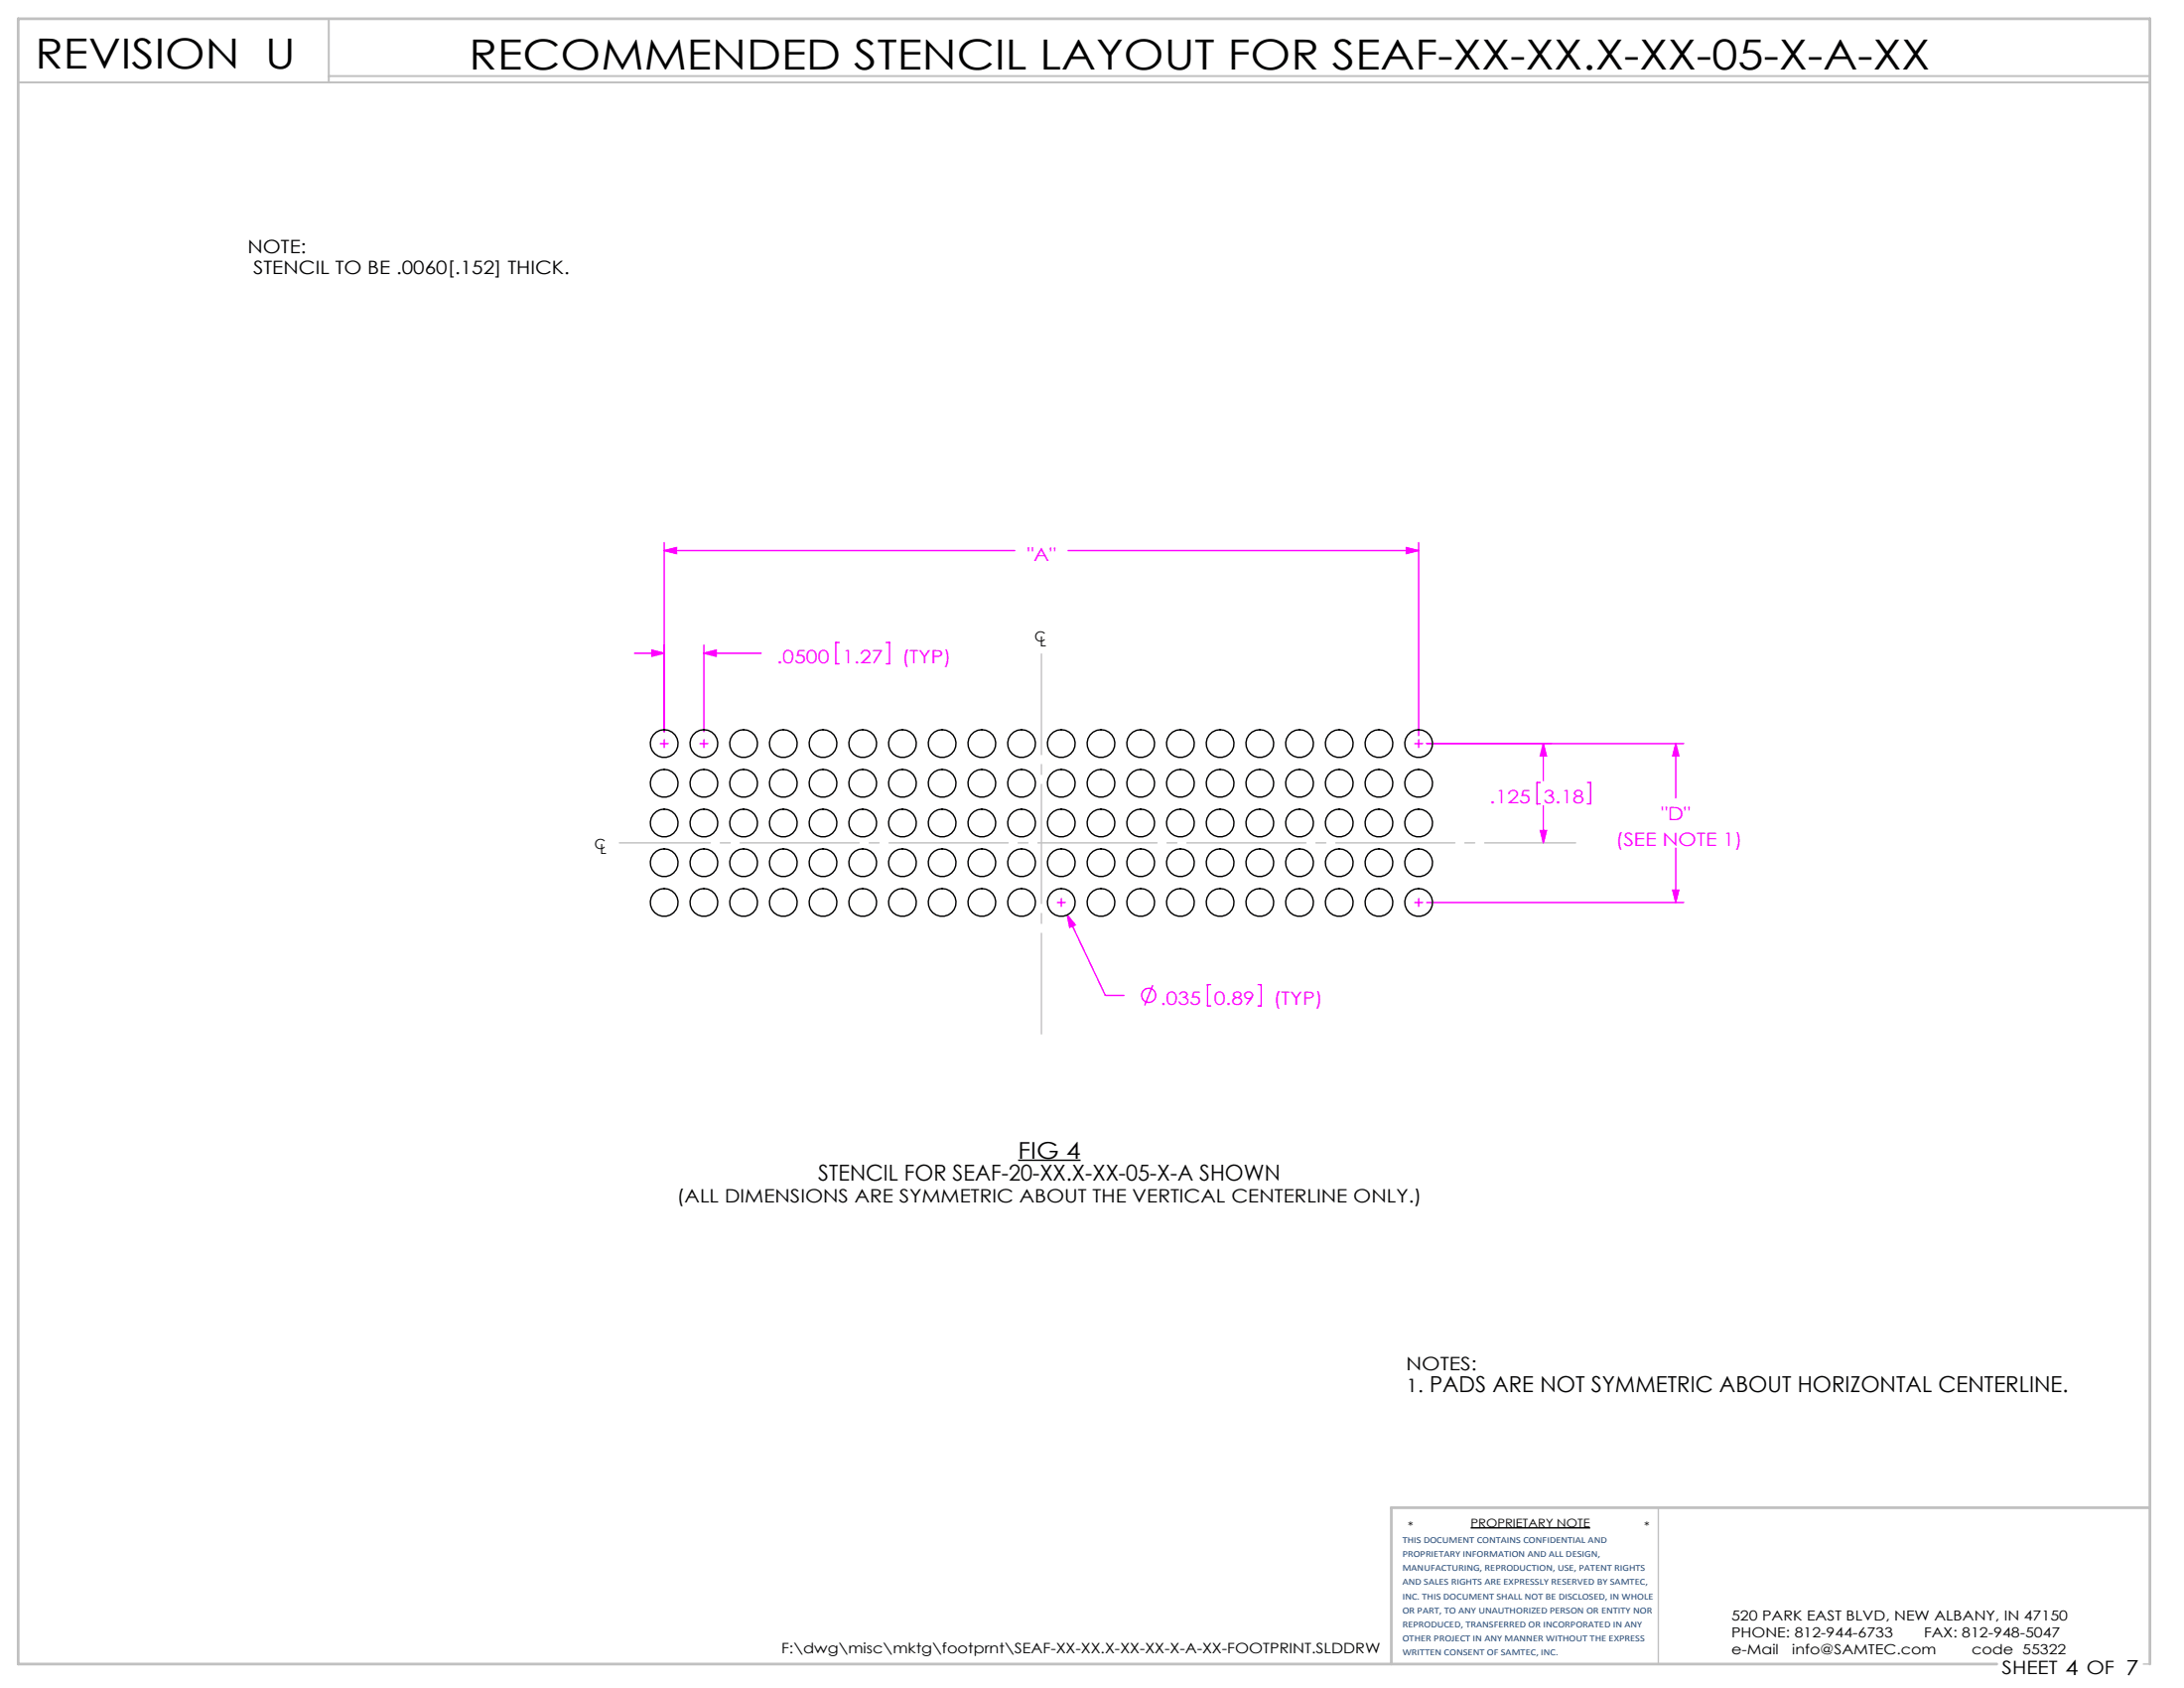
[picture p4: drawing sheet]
<svg xmlns="http://www.w3.org/2000/svg" width="279mm" height="216mm" viewBox="0 0 279 216" stroke-linecap="round" stroke-linejoin="round" font-family="sans-serif">
<path d="M130.3 148.4h7.9M188.1 195.4h15.3" fill="none" stroke="#000" stroke-width=".18"/>
<path d="M212.2 192.8v20M274.2 212.8h.8" fill="none" stroke="#c0c0c0" stroke-width=".18"/>
<path d="M2.3 10.5h272.7M42.1 2.4v8.1M42.1 9.7h232.9" fill="none" stroke="#c0c0c0" stroke-width=".25"/>
<path d="M275 192.8h-97v20M255.5 212.8h-253.2v-210.4h272.7v210.4" fill="none" stroke="#c0c0c0" stroke-width=".35"/>
<g fill="none" stroke="#f0f" stroke-width=".18">
<path d="M85 70.4l1.5-.4v.8zM85 69.4v24.2M85 70.4h44.8M136.6 70.4h44.9M179.9 70l1.6 .4-1.6 .4zM181.5 69.4v24.7M81.2 83.5h3.8M83.4 83.1l1.6 .4-1.6 .4zM84.5 95.1h1M85 94.6v1M89.5 95.1h1.1M90 83.5l1.6-.4v.8z"/>
<path d="M90 94.6v1M90 82.5v11.1M90 83.5h7.4M107.3 82.2h-.4v2.7h.4M113.4 82.2h.4v2.7h-.4M181 95.1h1M181.5 94.6v1M182.5 95.1h32.9M197.4 95.1v4.7M197.4 95.1l.4 1.6h-.7zM214.4 95.1l.4 1.6h-.8zM214.4 95.1v7"/>
<path d="M135.3 115.4h1M135.8 114.9v1M136.5 117l1.1 1.3-.7 .3zM136.5 117l4.9 10.3h2.4M181 115.4h1M181.5 114.9v1M182.5 115.4h32.9M197 100.1h-.4v2.7h.4M197.1 106.2h.7l-.4 1.6zM197.4 103.1v4.7M203.1 100.1h.4v2.7h-.4M214 113.9h.8l-.4 1.5z"/>
<path d="M214.4 108.5v6.9M147.5 126l-1.1 2.6M154.9 125.9h-.4v2.8h.4M160.9 125.9h.4v2.8h-.4"/>
<circle cx="147" cy="127.3" r=".9"/>
</g>
<path d="M79.2 107.8h122.4" fill="none" stroke="#c0c0c0" stroke-width=".18" stroke-dasharray="15.2 1.3 1.3 1.3" stroke-dashoffset="3.6"/>
<path d="M133.2 83.6v48.6" fill="none" stroke="#c0c0c0" stroke-width=".18" stroke-dasharray="15.2 1.3 1.3 1.3" stroke-dashoffset="2.4"/>
<g fill="#f0f">
<path d="M197.4 95.1l.4 1.6h-.7zM197.1 106.2h.7l-.4 1.6z"/>
<path d="M83.4 83.1l1.6 .4-1.6 .4zM90 83.5l1.6-.4v.8zM85 70.4l1.5-.4v.8zM179.9 70l1.6 .4-1.6 .4zM214.4 95.1l.4 1.6h-.8zM214 113.9h.8l-.4 1.5zM136.5 117l.4 1.6 .7-.3z"/>
</g>
<g fill="none" stroke="#000" stroke-width=".18">
<circle cx="85" cy="95.1" r="1.78"/>
<circle cx="90" cy="95.1" r="1.78"/>
<circle cx="95.1" cy="95.1" r="1.78"/>
<circle cx="100.2" cy="95.1" r="1.78"/>
<circle cx="105.3" cy="95.1" r="1.78"/>
<circle cx="110.4" cy="95.1" r="1.78"/>
<circle cx="115.4" cy="95.1" r="1.78"/>
<circle cx="120.5" cy="95.1" r="1.78"/>
<circle cx="125.6" cy="95.1" r="1.78"/>
<circle cx="130.7" cy="95.1" r="1.78"/>
<circle cx="135.8" cy="95.1" r="1.78"/>
<circle cx="140.8" cy="95.1" r="1.78"/>
<circle cx="145.9" cy="95.1" r="1.78"/>
<circle cx="151" cy="95.1" r="1.78"/>
<circle cx="156.1" cy="95.1" r="1.78"/>
<circle cx="161.2" cy="95.1" r="1.78"/>
<circle cx="166.2" cy="95.1" r="1.78"/>
<circle cx="171.3" cy="95.1" r="1.78"/>
<circle cx="176.4" cy="95.1" r="1.78"/>
<circle cx="181.5" cy="95.1" r="1.78"/>
<circle cx="85" cy="100.2" r="1.78"/>
<circle cx="85" cy="105.3" r="1.78"/>
<circle cx="85" cy="115.4" r="1.78"/>
<circle cx="85" cy="110.3" r="1.78"/>
<circle cx="90" cy="115.4" r="1.78"/>
<circle cx="90" cy="105.3" r="1.78"/>
<circle cx="90" cy="100.2" r="1.78"/>
<circle cx="90" cy="110.3" r="1.78"/>
<circle cx="95.1" cy="115.4" r="1.78"/>
<circle cx="95.1" cy="105.3" r="1.78"/>
<circle cx="95.1" cy="110.3" r="1.78"/>
<circle cx="95.1" cy="100.2" r="1.78"/>
<circle cx="100.2" cy="100.2" r="1.78"/>
<circle cx="100.2" cy="110.3" r="1.78"/>
<circle cx="100.2" cy="115.4" r="1.78"/>
<circle cx="100.2" cy="105.3" r="1.78"/>
<circle cx="105.3" cy="115.4" r="1.78"/>
<circle cx="105.3" cy="105.3" r="1.78"/>
<circle cx="105.3" cy="100.2" r="1.78"/>
<circle cx="105.3" cy="110.3" r="1.78"/>
<circle cx="110.4" cy="100.2" r="1.78"/>
<circle cx="110.4" cy="110.3" r="1.78"/>
<circle cx="110.4" cy="105.3" r="1.78"/>
<circle cx="110.4" cy="115.4" r="1.78"/>
<circle cx="115.4" cy="115.4" r="1.78"/>
<circle cx="115.4" cy="105.3" r="1.78"/>
<circle cx="115.4" cy="100.2" r="1.78"/>
<circle cx="115.4" cy="110.3" r="1.78"/>
<circle cx="120.5" cy="105.3" r="1.78"/>
<circle cx="120.5" cy="100.2" r="1.78"/>
<circle cx="120.5" cy="115.4" r="1.78"/>
<circle cx="120.5" cy="110.3" r="1.78"/>
<circle cx="125.6" cy="110.3" r="1.78"/>
<circle cx="125.6" cy="115.4" r="1.78"/>
<circle cx="125.6" cy="100.2" r="1.78"/>
<circle cx="125.6" cy="105.3" r="1.78"/>
<circle cx="130.7" cy="115.4" r="1.78"/>
<circle cx="130.7" cy="105.3" r="1.78"/>
<circle cx="130.7" cy="100.2" r="1.78"/>
<circle cx="130.7" cy="110.3" r="1.78"/>
<circle cx="135.8" cy="105.3" r="1.78"/>
<circle cx="135.8" cy="100.2" r="1.78"/>
<circle cx="135.8" cy="115.4" r="1.78"/>
<circle cx="135.8" cy="110.3" r="1.78"/>
<circle cx="140.8" cy="100.2" r="1.78"/>
<circle cx="140.8" cy="110.3" r="1.78"/>
<circle cx="140.8" cy="105.3" r="1.78"/>
<circle cx="140.8" cy="115.4" r="1.78"/>
<circle cx="145.9" cy="100.2" r="1.78"/>
<circle cx="145.9" cy="105.3" r="1.78"/>
<circle cx="145.9" cy="110.3" r="1.78"/>
<circle cx="145.9" cy="115.4" r="1.78"/>
<circle cx="151" cy="115.4" r="1.78"/>
<circle cx="151" cy="110.3" r="1.78"/>
<circle cx="151" cy="105.3" r="1.78"/>
<circle cx="151" cy="100.2" r="1.78"/>
<circle cx="156.1" cy="105.3" r="1.78"/>
<circle cx="156.1" cy="115.4" r="1.78"/>
<circle cx="156.1" cy="100.2" r="1.78"/>
<circle cx="156.1" cy="110.3" r="1.78"/>
<circle cx="161.2" cy="105.3" r="1.78"/>
<circle cx="161.2" cy="115.4" r="1.78"/>
<circle cx="161.2" cy="110.3" r="1.78"/>
<circle cx="161.2" cy="100.2" r="1.78"/>
<circle cx="166.2" cy="115.4" r="1.78"/>
<circle cx="166.2" cy="110.3" r="1.78"/>
<circle cx="166.2" cy="105.3" r="1.78"/>
<circle cx="166.2" cy="100.2" r="1.78"/>
<circle cx="171.3" cy="110.3" r="1.78"/>
<circle cx="171.3" cy="100.2" r="1.78"/>
<circle cx="171.3" cy="105.3" r="1.78"/>
<circle cx="171.3" cy="115.4" r="1.78"/>
<circle cx="176.4" cy="100.2" r="1.78"/>
<circle cx="176.4" cy="110.3" r="1.78"/>
<circle cx="176.4" cy="105.3" r="1.78"/>
<circle cx="176.4" cy="115.4" r="1.78"/>
<circle cx="181.5" cy="115.4" r="1.78"/>
<circle cx="181.5" cy="110.3" r="1.78"/>
<circle cx="181.5" cy="105.3" r="1.78"/>
<circle cx="181.5" cy="100.2" r="1.78"/>
</g>
<g font-size="5.3">
<text x="4.5" y="8.8">REVISION U</text>
<text x="60" y="8.9">RECOMMENDED STENCIL LAYOUT FOR SEAF-XX-XX.X-XX-05-X-A-XX</text>
</g>
<text font-size="3" x="130.3" y="148.2">FIG 4</text>
<g font-size="2.8">
<text x="104.7" y="151">STENCIL FOR SEAF-20-XX.X-XX-05-X-A SHOWN</text>
<text x="182.9" y="178.1">PADS ARE NOT SYMMETRIC ABOUT HORIZONTAL CENTERLINE.</text>
</g>
<g font-size="2.4">
<text x="31.7" y="32.3">NOTE:</text>
<text x="32.4" y="35">STENCIL TO BE .0060[.152] THICK.</text>
<text x="86.6" y="153.8">(ALL DIMENSIONS ARE SYMMETRIC ABOUT THE VERTICAL CENTERLINE ONLY.)</text>
<text x="179.9" y="175.3">NOTES:</text>
<text x="179.9" y="178.1">1.</text>
<text x="256.1" y="214.1">SHEET 4 OF 7</text>
</g>
<g font-size="2.4" fill="#f0f">
<text x="131.4" y="71.7">&quot;A&quot;</text>
<text x="99.4" y="84.8">.0500</text>
<text x="107.7" y="84.8">1.27</text>
<text x="115.4" y="84.8">(TYP)</text>
<text x="190.6" y="102.7">.125</text>
<text x="197.4" y="102.7">3.18</text>
<text x="212.6" y="104.9">&quot;D&quot;</text>
<text x="206.7" y="108.1">(SEE NOTE 1)</text>
<text x="148.4" y="128.6">.035</text>
<text x="155.3" y="128.6">0.89</text>
<text x="162.9" y="128.6">(TYP)</text>
</g>
<g font-size="1.8">
<text x="132.3" y="82.1">C</text>
<text x="133" y="82.6">L</text>
<text x="76.1" y="108.6">C</text>
<text x="76.8" y="109.2">L</text>
<text x="221.5" y="207.2">520 PARK EAST BLVD, NEW ALBANY, IN 47150</text>
<text x="221.5" y="209.4">PHONE: 812-944-6733</text>
<text x="246.1" y="209.4">FAX: 812-948-5047</text>
<text x="100" y="211.5">F:\dwg\misc\mktg\footprnt\SEAF-XX-XX.X-XX-XX-X-A-XX-FOOTPRINT.SLDDRW</text>
<text x="221.5" y="211.5">e-Mail</text>
<text x="229.3" y="211.5">info@SAMTEC.com</text>
<text x="252.2" y="211.5">code 55322</text>
</g>
<g font-size="1.5">
<text x="180.1" y="195.7">*</text>
<text x="188.1" y="195.3">PROPRIETARY NOTE</text>
<text x="210.3" y="195.7">*</text>
</g>
<g font-size="1.2" fill="#1f497d">
<text x="179.4" y="197.3">THIS DOCUMENT CONTAINS CONFIDENTIAL AND</text>
<text x="179.4" y="199.1">PROPRIETARY INFORMATION AND ALL DESIGN,</text>
<text x="179.4" y="200.9">MANUFACTURING, REPRODUCTION, USE, PATENT RIGHTS</text>
<text x="179.4" y="202.7">AND SALES RIGHTS ARE EXPRESSLY RESERVED BY SAMTEC,</text>
<text x="179.4" y="204.5">INC. THIS DOCUMENT SHALL NOT BE DISCLOSED, IN WHOLE</text>
<text x="179.4" y="206.3">OR PART, TO ANY UNAUTHORIZED PERSON OR ENTITY NOR</text>
<text x="179.4" y="208.1">REPRODUCED, TRANSFERRED OR INCORPORATED IN ANY</text>
<text x="179.4" y="210">OTHER PROJECT IN ANY MANNER WITHOUT THE EXPRESS</text>
<text x="179.4" y="211.8">WRITTEN CONSENT OF SAMTEC, INC.</text>
</g>
</svg>
